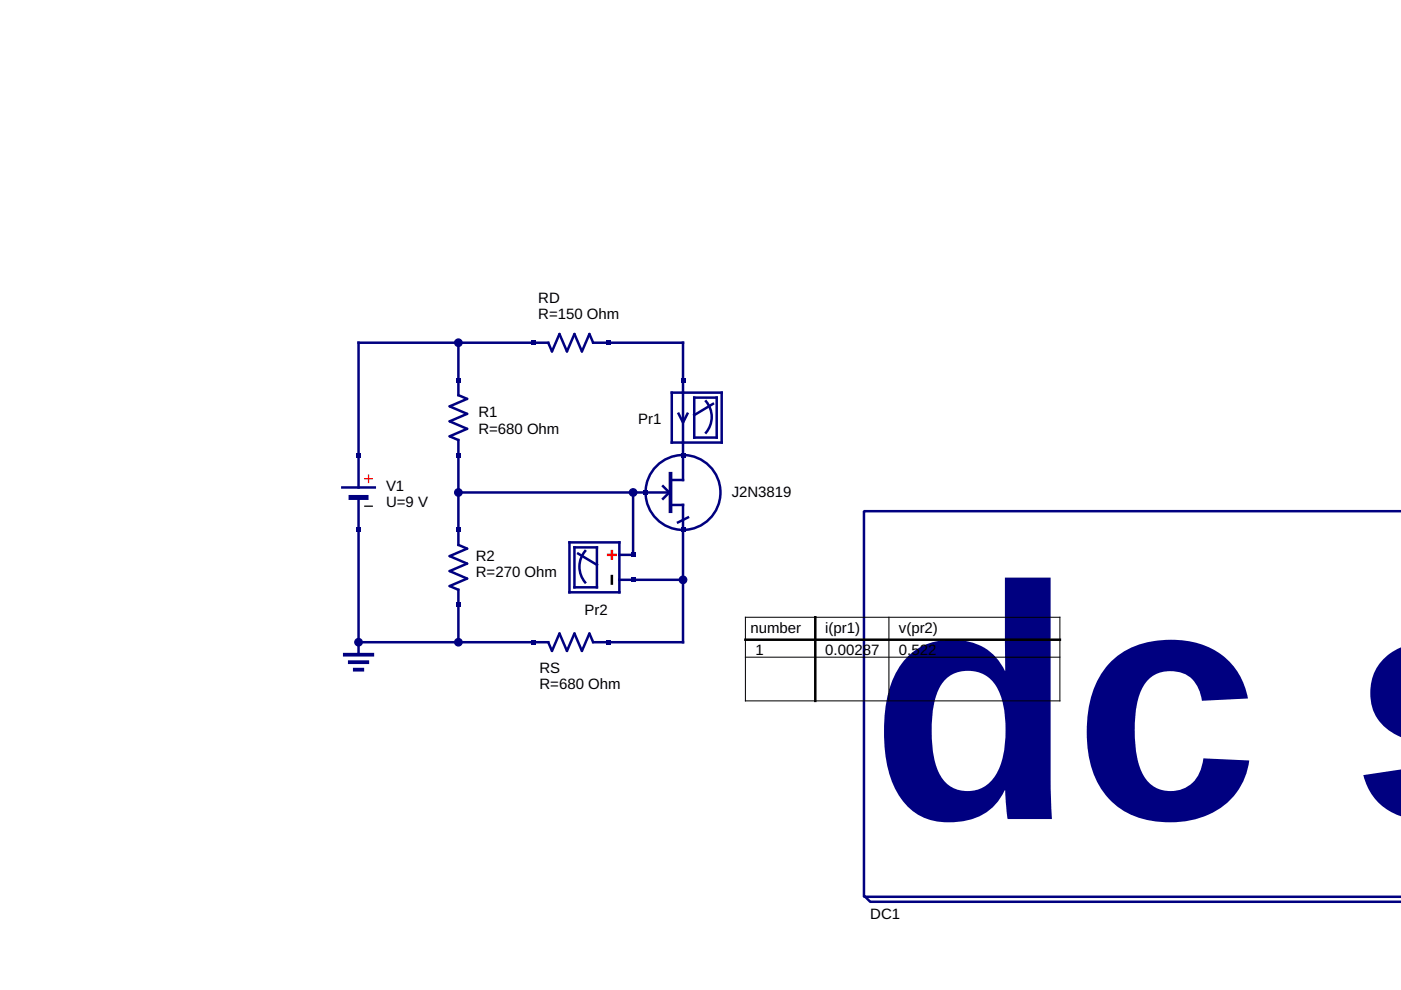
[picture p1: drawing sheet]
<svg xmlns="http://www.w3.org/2000/svg" width="297mm" height="210mm" viewBox="0 0 297 210" stroke-linecap="round" stroke-linejoin="round" font-family="sans-serif">
<g fill="none" stroke="#000080" stroke-width=".53">
<path d="M97.2 72.7v11.1l1.8 .8-3.7 1.6 3.7 1.5-3.7 1.6 3.7 1.6-3.7 1.6 1.9 .8v22.2l1.8 .8-3.7 1.6 3.7 1.6-3.7 1.6 3.7 1.6-3.7 1.6 1.9 .8v11.1M142.4 83.2h10.6v10.6h-10.6zM143.8 87.5l1 2.1 1.1-2.1M147.2 84.3h4.8v8.5h-4.8zM149.7 85.1a5.2 5.2 0 0 1 0 6.6M151.2 85.6l-4 2.4M72.6 103.4h6.9M76 105.5v33.3M97.2 104.4h45M120.7 115h10.6v10.6h-10.6zM121.8 116.1h4.8v8.4h-4.8zM122.6 117.4l4 2.4"/>
<path d="M124.1 116.8a5.2 5.2 0 0 0 0 6.7M134.2 104.4v13.2h-2.9M140.6 103.1l1.3 1.3-1.3 1.3M142.2 101.8h2.6v-29.1h-19l-.8-1.9-1.6 3.7-1.6-3.7-1.6 3.7-1.6-3.7-1.6 3.7-.8-1.8h-40.2v30.7M142.2 107.1h2.6v29.1h-19l-.8-1.9-1.6 3.7-1.6-3.7-1.6 3.7-1.6-3.7-1.6 3.7-.8-1.8h-40.2M145.9 109.7l-2.1 1.1M297.1 108.4h-113.9v81.7h113.9M131.3 122.9h13.5M183.2 189.9l1.3 1.3h112.6"/>
</g>
<path d="M74.4 105.5h3.2" fill="none" stroke="#000080" stroke-width="1.1"/>
<path d="M77.3 101.5h1.6M78.1 100.7v1.6" fill="none" stroke="#f00" stroke-width=".26"/>
<path d="M77.3 107.3h1.6" fill="none" stroke="#000" stroke-width=".26"/>
<path d="M142.2 100.4v8M73.1 138.8h5.8M74.2 140.4h3.7M75.2 142h1.6" fill="none" stroke="#000080" stroke-width=".79"/>
<path d="M128.9 117.6h1.6M129.7 116.9v1.5" fill="none" stroke="#f00" stroke-width=".53"/>
<path d="M129.7 122.1v1.6" fill="none" stroke="#000" stroke-width=".53"/>
<g fill="#000080">
<path d="M75.5 95.9h1v1.1h-1z"/>
<path d="M75.5 111.8h1v1.1h-1z"/>
<path d="M144.3 80.1h1v1h-1z"/>
<path d="M144.3 95.9h1v1.1h-1z"/>
</g>
<circle cx="76" cy="136.2" r=".79" fill="#000080" stroke="#000080" stroke-width=".26"/>
<g fill="#000080">
<path d="M136.3 103.9h1.1v1h-1.1z"/>
<path d="M144.3 111.8h1v1.1h-1z"/>
<path d="M133.7 117.1h1.1v1.1h-1.1z"/>
<path d="M133.7 122.4h1.1v1.1h-1.1z"/>
<path d="M96.7 95.9h1v1.1h-1z"/>
<path d="M96.7 80.1h1v1h-1z"/>
<path d="M96.7 127.7h1v1.1h-1z"/>
<path d="M96.7 111.8h1v1.1h-1z"/>
<path d="M112.5 72.1h1.1v1.1h-1.1z"/>
<path d="M128.4 72.1h1.1v1.1h-1.1z"/>
<path d="M128.4 135.6h1.1v1.1h-1.1z"/>
<path d="M112.5 135.6h1.1v1.1h-1.1z"/>
</g>
<g fill="#000080" stroke="#000080" stroke-width=".26">
<circle cx="97.2" cy="104.4" r=".79"/>
<circle cx="134.2" cy="104.4" r=".79"/>
<circle cx="144.8" cy="122.9" r=".79"/>
<circle cx="97.2" cy="136.2" r=".79"/>
<circle cx="97.2" cy="72.7" r=".79"/>
</g>
<circle cx="144.8" cy="104.4" r="7.9" fill="none" stroke="#00007f" stroke-width=".53"/>
<path d="M158 130.9h66.7v17.7h-66.7zM158 139.3h66.7M188.5 130.9v17.7" fill="none" stroke="#000" stroke-width=".21"/>
<path d="M158 135.6h66.7M172.9 130.9v17.7" fill="none" stroke="#000" stroke-width=".53"/>
<text font-size="70.6" fill="#000080" x="184.5" y="173.7">dc s</text>
<g font-size="3.2">
<text x="114.1" y="64.2">RD</text>
<text x="114.1" y="67.6">R=150 Ohm</text>
<text x="101.4" y="88.5">R1</text>
<text x="135.3" y="89.8">Pr1</text>
<text x="101.4" y="91.9">R=680 Ohm</text>
<text x="81.8" y="104.1">V1</text>
<text x="81.8" y="107.6">U=9 V</text>
<text x="155.1" y="105.4">J2N3819</text>
<text x="100.9" y="118.9">R2</text>
<text x="100.9" y="122.4">R=270 Ohm</text>
<text x="123.9" y="130.3">Pr2</text>
<text x="159.1" y="134.3">number</text>
<text x="175" y="134.3">i(pr1)</text>
<text x="190.6" y="134.3">v(pr2)</text>
<text x="114.4" y="142.7">RS</text>
<text x="160.2" y="138.8">1</text>
<text x="175" y="138.8">0.00287</text>
<text x="190.6" y="138.8">0.522</text>
<text x="114.4" y="146.2">R=680 Ohm</text>
<text x="184.5" y="194.9">DC1</text>
</g>
</svg>
